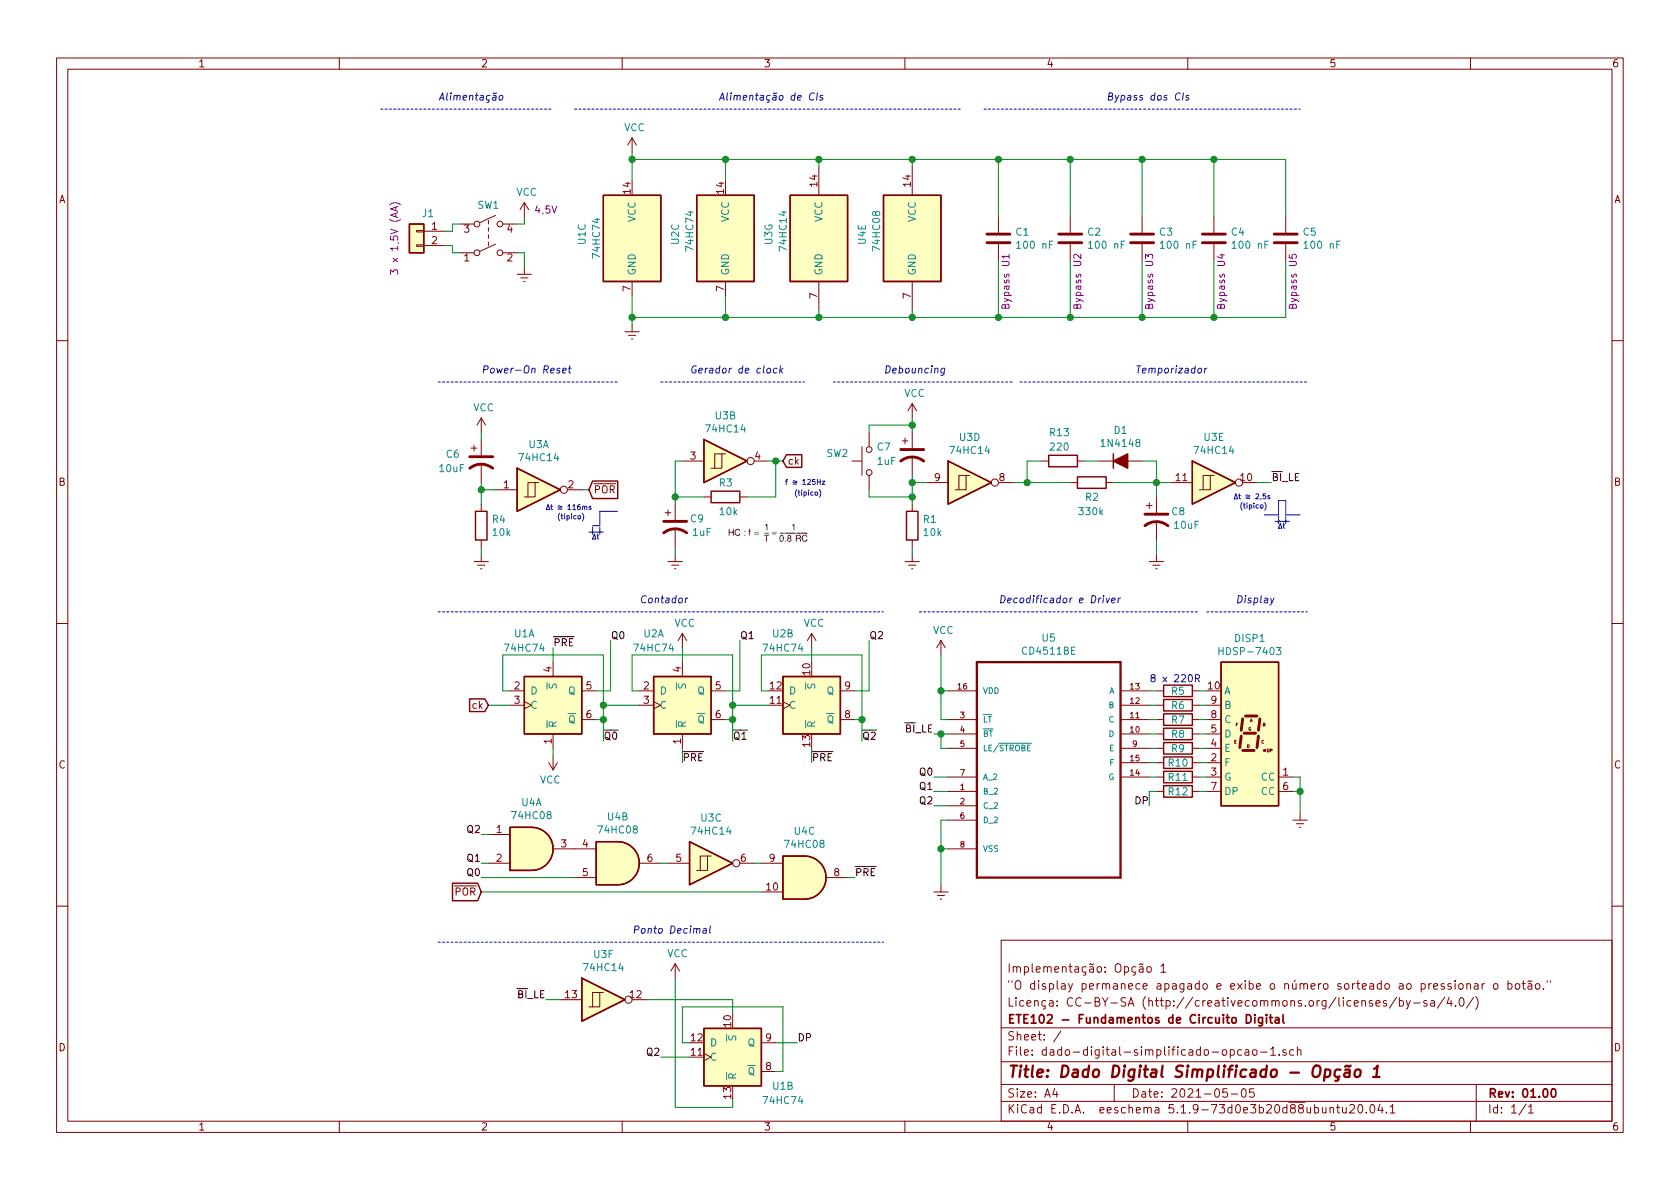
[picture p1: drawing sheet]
EESchema Schematic File Version 4
EELAYER 30 0
EELAYER END
$Descr A4 11693 8268
encoding utf-8
Sheet 1 1
Title "Dado Digital Simplificado - Opção 1"
Date "2021-05-05"
Rev "01.00"
Comp "ETE102 - Fundamentos de Circuito Digital"
Comment1 "Licença: CC-BY-SA (http://creativecommons.org/licenses/by-sa/4.0/)"
Comment2 "\"O display permanece apagado e exibe o número sorteado ao pressionar o botão.\""
Comment3 "Implementação: Opção 1"
Comment4 ""
$EndDescr
$Comp
L Device:C C1
U 1 1
P 6950 1650
F 0 "C1" H 7065 1696 50  0000 L CNN
F 1 "100 nF" H 7065 1605 50  0000 L CNN
F 2 "" H 6988 1500 50  0001 C CNN
F 3 "~" H 6950 1650 50  0001 C CNN
F 4 "100nF" H 6950 1650 50  0001 C CNN "Value"
F 5 "Bypass U1" V 7000 1350 50  0000 C CNN "Observação"
	1    6950 1650
	1    0    0    -1  
$EndComp
$Comp
L Connector_Generic:Conn_01x02 J1
U 1 1
P 2900 1600
F 0 "J1" H 2820 1725 50  0000 C CNN
F 1 "Conn_01x02" H 2820 1726 50  0001 C CNN
F 2 "" H 2900 1600 50  0001 C CNN
F 3 "~" H 2900 1600 50  0001 C CNN
F 4 "3 x 1,5V (AA)" V 3050 1550 50  0000 C CNN "Observação"
	1    2900 1600
	-1   0    0    -1  
$EndComp
$Comp
L power:VCC #PWR02
U 1 1
P 3650 1500
F 0 "#PWR02" H 3650 1350 50  0001 C CNN
F 1 "VCC" H 3667 1673 50  0000 C CNN
F 2 "" H 3650 1500 50  0001 C CNN
F 3 "" H 3650 1500 50  0001 C CNN
F 4 "4,5V" H 3800 1550 50  0000 C CNN "Observação"
	1    3650 1500
	1    0    0    -1  
$EndComp
$Comp
L power:Earth #PWR03
U 1 1
P 3650 1850
F 0 "#PWR03" H 3650 1600 50  0001 C CNN
F 1 "Earth" H 3650 1700 50  0001 C CNN
F 2 "" H 3650 1850 50  0001 C CNN
F 3 "~" H 3650 1850 50  0001 C CNN
	1    3650 1850
	1    0    0    -1  
$EndComp
$Comp
L Device:R R5
U 1 1
P 8200 4800
F 0 "R5" V 8200 4800 50  0000 C CNN
F 1 "220R" V 8084 4800 50  0001 C CNN
F 2 "" V 8130 4800 50  0001 C CNN
F 3 "~" H 8200 4800 50  0001 C CNN
	1    8200 4800
	0    1    1    0   
$EndComp
$Comp
L Device:R R6
U 1 1
P 8200 4900
F 0 "R6" V 8200 4900 50  0000 C CNN
F 1 "220R" V 8084 4900 50  0001 C CNN
F 2 "" V 8130 4900 50  0001 C CNN
F 3 "~" H 8200 4900 50  0001 C CNN
	1    8200 4900
	0    1    1    0   
$EndComp
$Comp
L Device:R R7
U 1 1
P 8200 5000
F 0 "R7" V 8200 5000 50  0000 C CNN
F 1 "220R" V 8084 5000 50  0001 C CNN
F 2 "" V 8130 5000 50  0001 C CNN
F 3 "~" H 8200 5000 50  0001 C CNN
	1    8200 5000
	0    1    1    0   
$EndComp
$Comp
L Device:R R8
U 1 1
P 8200 5100
F 0 "R8" V 8200 5100 50  0000 C CNN
F 1 "220R" V 8084 5100 50  0001 C CNN
F 2 "" V 8130 5100 50  0001 C CNN
F 3 "~" H 8200 5100 50  0001 C CNN
	1    8200 5100
	0    1    1    0   
$EndComp
$Comp
L Device:R R9
U 1 1
P 8200 5200
F 0 "R9" V 8200 5200 50  0000 C CNN
F 1 "220R" V 8084 5200 50  0001 C CNN
F 2 "" V 8130 5200 50  0001 C CNN
F 3 "~" H 8200 5200 50  0001 C CNN
	1    8200 5200
	0    1    1    0   
$EndComp
$Comp
L Device:R R10
U 1 1
P 8200 5300
F 0 "R10" V 8200 5300 50  0000 C CNN
F 1 "220R" V 8084 5300 50  0001 C CNN
F 2 "" V 8130 5300 50  0001 C CNN
F 3 "~" H 8200 5300 50  0001 C CNN
	1    8200 5300
	0    1    1    0   
$EndComp
$Comp
L Device:R R11
U 1 1
P 8200 5400
F 0 "R11" V 8200 5400 50  0000 C CNN
F 1 "220R" V 8084 5400 50  0001 C CNN
F 2 "" V 8130 5400 50  0001 C CNN
F 3 "~" H 8200 5400 50  0001 C CNN
	1    8200 5400
	0    1    1    0   
$EndComp
$Comp
L Device:R R12
U 1 1
P 8200 5500
F 0 "R12" V 8200 5500 50  0000 C CNN
F 1 "220R" V 8200 5500 50  0001 C CNN
F 2 "" V 8130 5500 50  0001 C CNN
F 3 "~" H 8200 5500 50  0001 C CNN
	1    8200 5500
	0    1    1    0   
$EndComp
Wire Wire Line
	8000 4800 8050 4800
Wire Wire Line
	8000 4900 8050 4900
Wire Wire Line
	8000 5000 8050 5000
Wire Wire Line
	8050 5100 8000 5100
Wire Wire Line
	8000 5200 8050 5200
Wire Wire Line
	8050 5300 8000 5300
Wire Wire Line
	8000 5400 8050 5400
Wire Wire Line
	8350 4800 8400 4800
Wire Wire Line
	8400 4900 8350 4900
Wire Wire Line
	8350 5000 8400 5000
Wire Wire Line
	8400 5100 8350 5100
Wire Wire Line
	8350 5200 8400 5200
Wire Wire Line
	8400 5300 8350 5300
Wire Wire Line
	8350 5400 8400 5400
Wire Wire Line
	4150 5000 4200 5000
Wire Wire Line
	4200 5000 4200 4900
Wire Wire Line
	4200 4550 3500 4550
Wire Wire Line
	3500 4550 3500 4800
Wire Wire Line
	3500 4800 3550 4800
Wire Wire Line
	4450 4900 4200 4900
Connection ~ 4200 4900
Wire Wire Line
	4200 4900 4200 4550
Wire Wire Line
	4150 4800 4250 4800
Wire Wire Line
	4250 4800 4250 4450
Text Label 4250 4450 0    50   ~ 0
Q0
Wire Wire Line
	5050 5000 5100 5000
Wire Wire Line
	5100 5000 5100 4900
Wire Wire Line
	5100 4550 4400 4550
Wire Wire Line
	4400 4550 4400 4800
Wire Wire Line
	4400 4800 4450 4800
Wire Wire Line
	5050 4800 5150 4800
Wire Wire Line
	5150 4800 5150 4450
Wire Wire Line
	5950 5000 6000 5000
Wire Wire Line
	6000 5000 6000 4550
Wire Wire Line
	6000 4550 5300 4550
Wire Wire Line
	5300 4550 5300 4800
Wire Wire Line
	5300 4800 5350 4800
Wire Wire Line
	5350 4900 5100 4900
Connection ~ 5100 4900
Wire Wire Line
	5100 4900 5100 4550
Wire Wire Line
	5950 4800 6050 4800
Wire Wire Line
	6050 4800 6050 4450
Text Label 5150 4450 0    50   ~ 0
Q1
Text Label 6050 4450 0    50   ~ 0
Q2
Wire Wire Line
	6600 5400 6500 5400
Text Label 6500 5400 2    50   ~ 0
Q0
Wire Wire Line
	6600 5700 6550 5700
Wire Wire Line
	6600 5600 6500 5600
Wire Wire Line
	6600 5500 6500 5500
Text Label 6500 5500 2    50   ~ 0
Q1
Text Label 6500 5600 2    50   ~ 0
Q2
Wire Wire Line
	6550 5700 6550 5900
Wire Wire Line
	6600 5900 6550 5900
Connection ~ 6550 5900
Wire Wire Line
	6550 5900 6550 6150
$Comp
L power:Earth #PWR016
U 1 1
P 6550 6150
F 0 "#PWR016" H 6550 5900 50  0001 C CNN
F 1 "Earth" H 6550 6000 50  0001 C CNN
F 2 "" H 6550 6150 50  0001 C CNN
F 3 "~" H 6550 6150 50  0001 C CNN
	1    6550 6150
	1    0    0    -1  
$EndComp
Wire Wire Line
	6600 4800 6550 4800
Wire Wire Line
	6550 4800 6550 4550
$Comp
L power:VCC #PWR014
U 1 1
P 6550 4550
F 0 "#PWR014" H 6550 4400 50  0001 C CNN
F 1 "VCC" H 6567 4723 50  0000 C CNN
F 2 "" H 6550 4550 50  0001 C CNN
F 3 "" H 6550 4550 50  0001 C CNN
	1    6550 4550
	1    0    0    -1  
$EndComp
Wire Wire Line
	6600 5000 6550 5000
Wire Wire Line
	6550 5000 6550 4800
Connection ~ 6550 4800
Wire Wire Line
	3400 5800 3350 5800
Wire Wire Line
	3400 6000 3350 6000
Connection ~ 4200 5000
Wire Wire Line
	4200 5000 4200 5150
Text Label 4200 5150 0    50   ~ 0
~Q0
Wire Wire Line
	5100 5000 5100 5150
Text Label 5100 5150 0    50   ~ 0
~Q1
Wire Wire Line
	6000 5000 6000 5150
Text Label 6000 5150 0    50   ~ 0
~Q2
Connection ~ 5100 5000
Connection ~ 6000 5000
Text Label 3350 5800 2    50   ~ 0
Q2
Text Label 3350 6000 2    50   ~ 0
Q1
Text Label 3350 6100 2    50   ~ 0
Q0
Wire Wire Line
	5900 6100 5950 6100
Text Label 5950 6100 0    50   ~ 0
~PRE
Wire Wire Line
	3850 4600 3850 4500
Text Label 3850 4500 0    50   ~ 0
~PRE
Wire Wire Line
	4750 5200 4750 5300
Text Label 4750 5300 0    50   ~ 0
~PRE
Wire Wire Line
	5650 5200 5650 5300
Text Label 5650 5300 0    50   ~ 0
~PRE
Wire Wire Line
	4750 4500 4750 4600
$Comp
L power:VCC #PWR013
U 1 1
P 5650 4500
F 0 "#PWR013" H 5650 4350 50  0001 C CNN
F 1 "VCC" H 5667 4673 50  0000 C CNN
F 2 "" H 5650 4500 50  0001 C CNN
F 3 "" H 5650 4500 50  0001 C CNN
	1    5650 4500
	1    0    0    -1  
$EndComp
Wire Wire Line
	5650 4500 5650 4600
$Comp
L power:VCC #PWR012
U 1 1
P 4750 4500
F 0 "#PWR012" H 4750 4350 50  0001 C CNN
F 1 "VCC" H 4767 4673 50  0000 C CNN
F 2 "" H 4750 4500 50  0001 C CNN
F 3 "" H 4750 4500 50  0001 C CNN
	1    4750 4500
	1    0    0    -1  
$EndComp
$Comp
L power:VCC #PWR015
U 1 1
P 3850 5250
F 0 "#PWR015" H 3850 5100 50  0001 C CNN
F 1 "VCC" H 3868 5423 50  0000 C CNN
F 2 "" H 3850 5250 50  0001 C CNN
F 3 "" H 3850 5250 50  0001 C CNN
	1    3850 5250
	-1   0    0    1   
$EndComp
Wire Wire Line
	3850 5250 3850 5200
$Comp
L Device:R R1
U 1 1
P 6350 3650
F 0 "R1" H 6420 3696 50  0000 L CNN
F 1 "10k" H 6420 3605 50  0000 L CNN
F 2 "" V 6280 3650 50  0001 C CNN
F 3 "~" H 6350 3650 50  0001 C CNN
	1    6350 3650
	1    0    0    -1  
$EndComp
$Comp
L Device:CP1 C7
U 1 1
P 6350 3150
F 0 "C7" H 6100 3200 50  0000 L CNN
F 1 "1uF" H 6100 3100 50  0000 L CNN
F 2 "" H 6350 3150 50  0001 C CNN
F 3 "~" H 6350 3150 50  0001 C CNN
	1    6350 3150
	1    0    0    -1  
$EndComp
$Comp
L power:Earth #PWR010
U 1 1
P 6350 3850
F 0 "#PWR010" H 6350 3600 50  0001 C CNN
F 1 "Earth" H 6350 3700 50  0001 C CNN
F 2 "" H 6350 3850 50  0001 C CNN
F 3 "~" H 6350 3850 50  0001 C CNN
	1    6350 3850
	1    0    0    -1  
$EndComp
Wire Wire Line
	6350 3450 6350 3350
$Comp
L power:VCC #PWR05
U 1 1
P 6350 2900
F 0 "#PWR05" H 6350 2750 50  0001 C CNN
F 1 "VCC" H 6367 3073 50  0000 C CNN
F 2 "" H 6350 2900 50  0001 C CNN
F 3 "" H 6350 2900 50  0001 C CNN
	1    6350 2900
	1    0    0    -1  
$EndComp
Wire Wire Line
	6350 2950 6350 3000
$Comp
L Switch:SW_Push SW2
U 1 1
P 6050 3200
F 0 "SW2" V 6100 3500 50  0000 R CNN
F 1 "SW_Push" V 6000 3600 50  0001 R CNN
F 2 "" H 6050 3400 50  0001 C CNN
F 3 "" H 6050 3400 50  0001 C CNN
	1    6050 3200
	0    -1   -1   0   
$EndComp
Connection ~ 6350 3350
Wire Wire Line
	6350 3350 6350 3300
$Comp
L 74xx:74HC74 U1
U 1 1
P 3850 4900
F 0 "U1" H 3650 5400 50  0000 C CNN
F 1 "74HC74" H 3650 5300 50  0000 C CNN
F 2 "" H 3850 4900 50  0001 C CNN
F 3 "74xx/74hc_hct74.pdf" H 3850 4900 50  0001 C CNN
	1    3850 4900
	1    0    0    -1  
$EndComp
$Comp
L Display_Character:HDSP-7403 DISP1
U 1 1
P 8700 5100
F 0 "DISP1" H 8700 5767 50  0000 C CNN
F 1 "HDSP-7403" H 8700 5676 50  0000 C CNN
F 2 "" H 8700 4550 50  0001 C CNN
F 3 "74xx/74hc_hct74.pdf" H 8700 5100 50  0001 C CNN
	1    8700 5100
	1    0    0    -1  
$EndComp
$Comp
L 74xx:74HC74 U2
U 1 1
P 4750 4900
F 0 "U2" H 4550 5400 50  0000 C CNN
F 1 "74HC74" H 4550 5300 50  0000 C CNN
F 2 "" H 4750 4900 50  0001 C CNN
F 3 "74xx/74hc_hct74.pdf" H 4750 4900 50  0001 C CNN
	1    4750 4900
	1    0    0    -1  
$EndComp
$Comp
L Device:C C2
U 1 1
P 7450 1650
F 0 "C2" H 7565 1696 50  0000 L CNN
F 1 "100 nF" H 7565 1605 50  0000 L CNN
F 2 "" H 7488 1500 50  0001 C CNN
F 3 "~" H 7450 1650 50  0001 C CNN
F 4 "100nF" H 7450 1650 50  0001 C CNN "Value"
F 5 "Bypass U2" V 7500 1350 50  0000 C CNN "Observação"
	1    7450 1650
	1    0    0    -1  
$EndComp
$Comp
L Device:C C3
U 1 1
P 7950 1650
F 0 "C3" H 8065 1696 50  0000 L CNN
F 1 "100 nF" H 8065 1605 50  0000 L CNN
F 2 "" H 7988 1500 50  0001 C CNN
F 3 "~" H 7950 1650 50  0001 C CNN
F 4 "100nF" H 7950 1650 50  0001 C CNN "Value"
F 5 "Bypass U3" V 8000 1350 50  0000 C CNN "Observação"
	1    7950 1650
	1    0    0    -1  
$EndComp
$Comp
L Device:C C4
U 1 1
P 8450 1650
F 0 "C4" H 8565 1696 50  0000 L CNN
F 1 "100 nF" H 8565 1605 50  0000 L CNN
F 2 "" H 8488 1500 50  0001 C CNN
F 3 "~" H 8450 1650 50  0001 C CNN
F 4 "100nF" H 8450 1650 50  0001 C CNN "Value"
F 5 "Bypass U4" V 8500 1350 50  0000 C CNN "Observação"
	1    8450 1650
	1    0    0    -1  
$EndComp
$Comp
L Device:C C5
U 1 1
P 8950 1650
F 0 "C5" H 9065 1696 50  0000 L CNN
F 1 "100 nF" H 9065 1605 50  0000 L CNN
F 2 "" H 8988 1500 50  0001 C CNN
F 3 "~" H 8950 1650 50  0001 C CNN
F 4 "100nF" H 8950 1650 50  0001 C CNN "Value"
F 5 "Bypass U5" V 9000 1350 50  0000 C CNN "Observação"
	1    8950 1650
	1    0    0    -1  
$EndComp
$Comp
L 74xx:74HC14 U3
U 5 1
P 8450 3350
F 0 "U3" H 8450 3667 50  0000 C CNN
F 1 "74HC14" H 8450 3576 50  0000 C CNN
F 2 "" H 8450 3350 50  0001 C CNN
F 3 "http://www.ti.com/lit/gpn/sn74HC14" H 8450 3350 50  0001 C CNN
	5    8450 3350
	1    0    0    -1  
$EndComp
$Comp
L 74xx:74HC14 U3
U 3 1
P 4950 6000
F 0 "U3" H 4950 6317 50  0000 C CNN
F 1 "74HC14" H 4950 6226 50  0000 C CNN
F 2 "" H 4950 6000 50  0001 C CNN
F 3 "http://www.ti.com/lit/gpn/sn74HC14" H 4950 6000 50  0001 C CNN
	3    4950 6000
	1    0    0    -1  
$EndComp
$Comp
L 74xx:74HC14 U3
U 2 1
P 5050 3200
F 0 "U3" H 5050 3517 50  0000 C CNN
F 1 "74HC14" H 5050 3426 50  0000 C CNN
F 2 "" H 5050 3200 50  0001 C CNN
F 3 "http://www.ti.com/lit/gpn/sn74HC14" H 5050 3200 50  0001 C CNN
	2    5050 3200
	1    0    0    -1  
$EndComp
$Comp
L 74xx:74HC14 U3
U 7 1
P 5700 1650
F 0 "U3" V 5350 1600 50  0000 L CNN
F 1 "74HC14" V 5450 1550 50  0000 L CNN
F 2 "" H 5700 1650 50  0001 C CNN
F 3 "http://www.ti.com/lit/gpn/sn74HC14" H 5700 1650 50  0001 C CNN
	7    5700 1650
	1    0    0    -1  
$EndComp
Wire Wire Line
	6350 3350 6450 3350
$Comp
L 74xx:74HC74 U1
U 3 1
P 4400 1650
F 0 "U1" V 4050 1600 50  0000 L CNN
F 1 "74HC74" V 4150 1500 50  0000 L CNN
F 2 "" H 4400 1650 50  0001 C CNN
F 3 "74xx/74hc_hct74.pdf" H 4400 1650 50  0001 C CNN
	3    4400 1650
	1    0    0    -1  
$EndComp
$Comp
L 74xx:74HC74 U2
U 3 1
P 5050 1650
F 0 "U2" V 4700 1600 50  0000 L CNN
F 1 "74HC74" V 4800 1550 50  0000 L CNN
F 2 "" H 5050 1650 50  0001 C CNN
F 3 "74xx/74hc_hct74.pdf" H 5050 1650 50  0001 C CNN
	3    5050 1650
	1    0    0    -1  
$EndComp
$Comp
L 74xx:74HC74 U2
U 2 1
P 5650 4900
F 0 "U2" H 5450 5400 50  0000 C CNN
F 1 "74HC74" H 5450 5300 50  0000 C CNN
F 2 "" H 5650 4900 50  0001 C CNN
F 3 "74xx/74hc_hct74.pdf" H 5650 4900 50  0001 C CNN
	2    5650 4900
	1    0    0    -1  
$EndComp
$Comp
L Device:R R4
U 1 1
P 3350 3650
F 0 "R4" H 3420 3696 50  0000 L CNN
F 1 "10k" H 3420 3605 50  0000 L CNN
F 2 "" V 3280 3650 50  0001 C CNN
F 3 "~" H 3350 3650 50  0001 C CNN
	1    3350 3650
	1    0    0    -1  
$EndComp
$Comp
L Device:CP1 C6
U 1 1
P 3350 3200
F 0 "C6" H 3100 3250 50  0000 L CNN
F 1 "10uF" H 3050 3150 50  0000 L CNN
F 2 "" H 3350 3200 50  0001 C CNN
F 3 "~" H 3350 3200 50  0001 C CNN
	1    3350 3200
	1    0    0    -1  
$EndComp
$Comp
L power:Earth #PWR07
U 1 1
P 3350 3850
F 0 "#PWR07" H 3350 3600 50  0001 C CNN
F 1 "Earth" H 3350 3700 50  0001 C CNN
F 2 "" H 3350 3850 50  0001 C CNN
F 3 "~" H 3350 3850 50  0001 C CNN
	1    3350 3850
	1    0    0    -1  
$EndComp
Wire Wire Line
	3350 3800 3350 3850
Wire Wire Line
	3350 3500 3350 3400
$Comp
L power:VCC #PWR06
U 1 1
P 3350 3000
F 0 "#PWR06" H 3350 2850 50  0001 C CNN
F 1 "VCC" H 3367 3173 50  0000 C CNN
F 2 "" H 3350 3000 50  0001 C CNN
F 3 "" H 3350 3000 50  0001 C CNN
	1    3350 3000
	1    0    0    -1  
$EndComp
Wire Wire Line
	3350 3000 3350 3050
Connection ~ 3350 3400
Wire Wire Line
	3350 3400 3350 3350
$Comp
L 74xx:74HC14 U3
U 1 1
P 3750 3400
F 0 "U3" H 3750 3717 50  0000 C CNN
F 1 "74HC14" H 3750 3626 50  0000 C CNN
F 2 "" H 3750 3400 50  0001 C CNN
F 3 "http://www.ti.com/lit/gpn/sn74HC14" H 3750 3400 50  0001 C CNN
	1    3750 3400
	1    0    0    -1  
$EndComp
Wire Wire Line
	3350 3400 3450 3400
Wire Wire Line
	4050 3400 4100 3400
$Comp
L 74xx:74LS08 U4
U 1 1
P 3700 5900
F 0 "U4" H 3700 6225 50  0000 C CNN
F 1 "74HC08" H 3700 6134 50  0000 C CNN
F 2 "" H 3700 5900 50  0001 C CNN
F 3 "http://www.ti.com/lit/gpn/sn74HC08" H 3700 5900 50  0001 C CNN
	1    3700 5900
	1    0    0    -1  
$EndComp
$Comp
L 74xx:74LS08 U4
U 2 1
P 4300 6000
F 0 "U4" H 4300 6325 50  0000 C CNN
F 1 "74HC08" H 4300 6234 50  0000 C CNN
F 2 "" H 4300 6000 50  0001 C CNN
F 3 "http://www.ti.com/lit/gpn/sn74HC08" H 4300 6000 50  0001 C CNN
	2    4300 6000
	1    0    0    -1  
$EndComp
$Comp
L 74xx:74LS08 U4
U 3 1
P 5600 6100
F 0 "U4" H 5600 6425 50  0000 C CNN
F 1 "74HC08" H 5600 6334 50  0000 C CNN
F 2 "" H 5600 6100 50  0001 C CNN
F 3 "http://www.ti.com/lit/gpn/sn74HC08" H 5600 6100 50  0001 C CNN
	3    5600 6100
	1    0    0    -1  
$EndComp
$Comp
L 74xx:74LS08 U4
U 5 1
P 6350 1650
F 0 "U4" V 6000 1600 50  0000 L CNN
F 1 "74HC08" V 6100 1550 50  0000 L CNN
F 2 "" H 6350 1650 50  0001 C CNN
F 3 "http://www.ti.com/lit/gpn/sn74HC08" H 6350 1650 50  0001 C CNN
	5    6350 1650
	1    0    0    -1  
$EndComp
Wire Wire Line
	4000 6100 3350 6100
Wire Wire Line
	4600 6000 4650 6000
Wire Wire Line
	5250 6000 5300 6000
Wire Wire Line
	5300 6200 3350 6200
$Comp
L Device:CP1 C9
U 1 1
P 4700 3650
F 0 "C9" H 4800 3700 50  0000 L CNN
F 1 "1uF" H 4815 3605 50  0000 L CNN
F 2 "" H 4700 3650 50  0001 C CNN
F 3 "~" H 4700 3650 50  0001 C CNN
	1    4700 3650
	1    0    0    -1  
$EndComp
Wire Wire Line
	4700 3800 4700 3850
Wire Wire Line
	4700 3200 4750 3200
$Comp
L power:Earth #PWR08
U 1 1
P 4700 3850
F 0 "#PWR08" H 4700 3600 50  0001 C CNN
F 1 "Earth" H 4700 3700 50  0001 C CNN
F 2 "" H 4700 3850 50  0001 C CNN
F 3 "~" H 4700 3850 50  0001 C CNN
	1    4700 3850
	1    0    0    -1  
$EndComp
Text GLabel 5450 3200 2    50   Input ~ 0
ck
Text GLabel 4100 3400 2    50   Input ~ 0
~POR
Text GLabel 3400 4900 0    50   Input ~ 0
ck
Text GLabel 3350 6200 0    50   Input ~ 0
~POR
$Comp
L Device:R R2
U 1 1
P 7600 3350
F 0 "R2" V 7700 3300 50  0000 L CNN
F 1 "330k" V 7800 3250 50  0000 L CNN
F 2 "" V 7530 3350 50  0001 C CNN
F 3 "~" H 7600 3350 50  0001 C CNN
	1    7600 3350
	0    1    1    0   
$EndComp
$Comp
L Device:CP1 C8
U 1 1
P 8050 3600
F 0 "C8" H 8150 3650 50  0000 L CNN
F 1 "10uF" H 8165 3555 50  0000 L CNN
F 2 "" H 8050 3600 50  0001 C CNN
F 3 "~" H 8050 3600 50  0001 C CNN
	1    8050 3600
	1    0    0    -1  
$EndComp
Wire Wire Line
	7750 3350 8050 3350
Wire Wire Line
	8050 3350 8050 3450
$Comp
L power:Earth #PWR011
U 1 1
P 8050 3850
F 0 "#PWR011" H 8050 3600 50  0001 C CNN
F 1 "Earth" H 8050 3700 50  0001 C CNN
F 2 "" H 8050 3850 50  0001 C CNN
F 3 "~" H 8050 3850 50  0001 C CNN
	1    8050 3850
	1    0    0    -1  
$EndComp
Wire Wire Line
	8050 3850 8050 3750
Wire Wire Line
	7450 3350 7150 3350
$Comp
L Device:D_ALT D1
U 1 1
P 7800 3200
F 0 "D1" H 7800 3416 50  0000 C CNN
F 1 "1N4148" H 7800 3325 50  0000 C CNN
F 2 "Diode_THT:D_DO-35_SOD27_P7.62mm_Horizontal" H 7800 3200 50  0001 C CNN
F 3 "~" H 7800 3200 50  0001 C CNN
	1    7800 3200
	1    0    0    -1  
$EndComp
Wire Wire Line
	7950 3200 8050 3200
Wire Wire Line
	8050 3200 8050 3350
Connection ~ 8050 3350
Wire Wire Line
	7150 3200 7150 3350
Connection ~ 7150 3350
Wire Wire Line
	8050 3350 8150 3350
Wire Wire Line
	8750 3350 8850 3350
Text Label 8850 3350 0    50   ~ 0
~BI~_LE
Wire Wire Line
	6600 5100 6550 5100
Text Label 6500 5100 2    50   ~ 0
~BI~_LE
Wire Wire Line
	6550 5200 6600 5200
$Comp
L power:VCC #PWR01
U 1 1
P 4400 1050
F 0 "#PWR01" H 4400 900 50  0001 C CNN
F 1 "VCC" H 4417 1223 50  0000 C CNN
F 2 "" H 4400 1050 50  0001 C CNN
F 3 "" H 4400 1050 50  0001 C CNN
	1    4400 1050
	1    0    0    -1  
$EndComp
Wire Wire Line
	4400 1250 4400 1100
Wire Wire Line
	4400 1100 5050 1100
Wire Wire Line
	5050 1100 5050 1250
Connection ~ 4400 1100
Wire Wire Line
	4400 1100 4400 1050
Wire Wire Line
	6350 1150 6350 1100
Wire Wire Line
	6350 1100 5700 1100
Connection ~ 5050 1100
Wire Wire Line
	5700 1150 5700 1100
Connection ~ 5700 1100
Wire Wire Line
	5700 1100 5050 1100
Wire Wire Line
	6350 1100 6950 1100
Wire Wire Line
	8950 1100 8950 1500
Connection ~ 6350 1100
Wire Wire Line
	6350 2150 6350 2200
Wire Wire Line
	6350 2200 5700 2200
Wire Wire Line
	4400 2200 4400 2050
Wire Wire Line
	5050 2050 5050 2200
Connection ~ 5050 2200
Wire Wire Line
	5050 2200 4400 2200
Wire Wire Line
	5700 2150 5700 2200
Connection ~ 5700 2200
Wire Wire Line
	5700 2200 5050 2200
Wire Wire Line
	6350 2200 6950 2200
Wire Wire Line
	8950 2200 8950 1800
Connection ~ 6350 2200
Wire Wire Line
	8450 1800 8450 2200
Connection ~ 8450 2200
Wire Wire Line
	8450 2200 8950 2200
Wire Wire Line
	7950 2200 7950 1800
Connection ~ 7950 2200
Wire Wire Line
	7950 2200 8450 2200
Wire Wire Line
	7450 1800 7450 2200
Connection ~ 7450 2200
Wire Wire Line
	7450 2200 7950 2200
Wire Wire Line
	6950 1800 6950 2200
Connection ~ 6950 2200
Wire Wire Line
	6950 2200 7450 2200
Wire Wire Line
	6950 1500 6950 1100
Connection ~ 6950 1100
Wire Wire Line
	7450 1500 7450 1100
Wire Wire Line
	6950 1100 7450 1100
Connection ~ 7450 1100
Wire Wire Line
	7450 1100 7950 1100
Wire Wire Line
	7950 1100 7950 1500
Connection ~ 7950 1100
Wire Wire Line
	7950 1100 8450 1100
Wire Wire Line
	8450 1500 8450 1100
Connection ~ 8450 1100
Wire Wire Line
	8450 1100 8950 1100
$Comp
L power:Earth #PWR04
U 1 1
P 4400 2250
F 0 "#PWR04" H 4400 2000 50  0001 C CNN
F 1 "Earth" H 4400 2100 50  0001 C CNN
F 2 "" H 4400 2250 50  0001 C CNN
F 3 "~" H 4400 2250 50  0001 C CNN
	1    4400 2250
	1    0    0    -1  
$EndComp
Wire Wire Line
	4400 2250 4400 2200
Connection ~ 4400 2200
$Comp
L 74xx:74HC14 U3
U 6 1
P 4200 6950
F 0 "U3" H 4200 7267 50  0000 C CNN
F 1 "74HC14" H 4200 7176 50  0000 C CNN
F 2 "" H 4200 6950 50  0001 C CNN
F 3 "http://www.ti.com/lit/gpn/sn74HC14" H 4200 6950 50  0001 C CNN
	6    4200 6950
	1    0    0    -1  
$EndComp
Wire Wire Line
	3800 6950 3900 6950
Connection ~ 5400 3200
Wire Wire Line
	5400 3200 5450 3200
Wire Wire Line
	5350 3200 5400 3200
$Comp
L Device:R R3
U 1 1
P 5050 3450
F 0 "R3" V 4950 3400 50  0000 L CNN
F 1 "10k" V 5150 3400 50  0000 L CNN
F 2 "" V 4980 3450 50  0001 C CNN
F 3 "~" H 5050 3450 50  0001 C CNN
	1    5050 3450
	0    1    1    0   
$EndComp
Wire Wire Line
	4700 3200 4700 3450
Wire Wire Line
	5200 3450 5400 3450
Wire Wire Line
	5400 3200 5400 3450
Wire Wire Line
	4900 3450 4700 3450
Connection ~ 4700 3450
Wire Wire Line
	4700 3450 4700 3500
Text Notes 8000 4750 0    50   ~ 0
8 x 220R
Wire Wire Line
	9000 5400 9050 5400
Wire Wire Line
	9050 5400 9050 5500
Wire Wire Line
	9000 5500 9050 5500
Connection ~ 9050 5500
Wire Wire Line
	9050 5500 9050 5650
$Comp
L power:Earth #PWR0101
U 1 1
P 9050 5650
F 0 "#PWR0101" H 9050 5400 50  0001 C CNN
F 1 "Earth" H 9050 5500 50  0001 C CNN
F 2 "" H 9050 5650 50  0001 C CNN
F 3 "~" H 9050 5650 50  0001 C CNN
	1    9050 5650
	1    0    0    -1  
$EndComp
Wire Notes Line
	3050 2650 4300 2650
Text Notes 3350 2600 0    50   Italic 0
Power-On Reset
Wire Notes Line
	4600 2650 5600 2650
Wire Notes Line
	5800 2650 7050 2650
Text Notes 4800 2600 0    50   Italic 0
Gerador de clock
Text Notes 6150 2600 0    50   Italic 0
Debouncing
Wire Notes Line
	7100 2650 9100 2650
Text Notes 7900 2600 0    50   Italic 0
Temporizador
Wire Notes Line
	3050 4250 6150 4250
Text Notes 4450 4200 0    50   Italic 0
Contador
Wire Notes Line
	6400 4250 8350 4250
Wire Notes Line
	8400 4250 9100 4250
Text Notes 8600 4200 0    50   Italic 0
Display
$Comp
L Switch:SW_DPST SW1
U 1 1
P 3400 1650
F 0 "SW1" H 3400 1883 50  0000 C CNN
F 1 "SW_DPST" H 3400 1884 50  0001 C CNN
F 2 "" H 3400 1650 50  0001 C CNN
F 3 "" H 3400 1650 50  0001 C CNN
	1    3400 1650
	1    0    0    -1  
$EndComp
Wire Wire Line
	3200 1550 3150 1550
Wire Wire Line
	3150 1550 3150 1600
Wire Wire Line
	3150 1600 3100 1600
Wire Wire Line
	3100 1700 3150 1700
Wire Wire Line
	3150 1700 3150 1750
Wire Wire Line
	3150 1750 3200 1750
Wire Wire Line
	3600 1750 3650 1750
Wire Wire Line
	3650 1750 3650 1850
Wire Wire Line
	3600 1550 3650 1550
Wire Wire Line
	3650 1550 3650 1500
Wire Notes Line
	4000 750  6700 750 
Text Notes 5000 700  0    50   Italic 0
Alimentação de CIs
Wire Notes Line
	6850 750  9050 750 
Text Notes 7700 700  0    50   Italic 0
Bypass dos CIs
Wire Notes Line
	3050 6550 6150 6550
Text Notes 4400 6500 0    50   Italic 0
Ponto Decimal
Wire Notes Line
	2650 750  3850 750 
Text Notes 3050 700  0    50   Italic 0
Alimentação
Wire Wire Line
	3400 4900 3550 4900
$Comp
L 74xx:74HC14 U3
U 4 1
P 6750 3350
F 0 "U3" H 6750 3667 50  0000 C CNN
F 1 "74HC14" H 6750 3576 50  0000 C CNN
F 2 "" H 6750 3350 50  0001 C CNN
F 3 "http://www.ti.com/lit/gpn/sn74HC14" H 6750 3350 50  0001 C CNN
	4    6750 3350
	1    0    0    -1  
$EndComp
Wire Wire Line
	7050 3350 7150 3350
Wire Wire Line
	6050 3000 6050 2950
Wire Wire Line
	6050 2950 6350 2950
Connection ~ 6350 2950
Wire Wire Line
	6350 2900 6350 2950
Wire Wire Line
	6050 3400 6050 3450
Wire Wire Line
	6050 3450 6350 3450
Wire Wire Line
	6350 3500 6350 3450
Connection ~ 6350 3450
Wire Wire Line
	6350 3850 6350 3800
Wire Wire Line
	6550 5200 6550 5100
Connection ~ 6550 5100
Wire Wire Line
	6550 5100 6500 5100
$Comp
L Device:R R13
U 1 1
P 7400 3200
F 0 "R13" V 7200 3100 50  0000 L CNN
F 1 "220R" V 7300 3100 50  0000 L CNN
F 2 "" V 7330 3200 50  0001 C CNN
F 3 "~" H 7400 3200 50  0001 C CNN
	1    7400 3200
	0    1    1    0   
$EndComp
Wire Wire Line
	7150 3200 7250 3200
Wire Wire Line
	7550 3200 7650 3200
$Comp
L 74xx:74HC74 U1
U 2 1
P 5100 7350
F 0 "U1" H 5450 7150 50  0000 C CNN
F 1 "74HC74" H 5450 7050 50  0000 C CNN
F 2 "" H 5100 7350 50  0001 C CNN
F 3 "74xx/74hc_hct74.pdf" H 5100 7350 50  0001 C CNN
	2    5100 7350
	1    0    0    -1  
$EndComp
Wire Wire Line
	5100 7650 5100 7700
Wire Wire Line
	5100 7700 4700 7700
Wire Wire Line
	4700 7700 4700 6800
Wire Wire Line
	4800 7250 4750 7250
$Comp
L power:VCC #PWR0102
U 1 1
P 4700 6800
F 0 "#PWR0102" H 4700 6650 50  0001 C CNN
F 1 "VCC" H 4717 6973 50  0000 C CNN
F 2 "" H 4700 6800 50  0001 C CNN
F 3 "" H 4700 6800 50  0001 C CNN
	1    4700 6800
	1    0    0    -1  
$EndComp
Wire Notes Line style solid
	8950 3575 9050 3575
Wire Notes Line style solid
	8950 3475 8950 3575
Wire Notes Line style solid
	8900 3475 8950 3475
Wire Notes Line style solid
	8900 3575 8900 3475
Wire Notes Line style solid
	8800 3575 8900 3575
Text Label 3800 6950 2    50   ~ 0
~BI~_LE
Wire Wire Line
	5400 7450 5450 7450
Wire Wire Line
	5450 7450 5450 7000
Wire Wire Line
	4750 7000 4750 7250
Wire Wire Line
	4500 6950 5100 6950
Wire Wire Line
	8350 5500 8400 5500
Wire Wire Line
	8050 5500 8000 5500
Wire Wire Line
	8000 5500 8000 5600
Text Label 8000 5600 2    50   ~ 0
DP
$Comp
L CD4511BE:CD4511BE U5
U 1 1
P 7300 5200
F 0 "U5" H 7300 5970 50  0000 C CNN
F 1 "CD4511BE" H 7300 5879 50  0000 C CNN
F 2 "" H 7300 5200 50  0001 L BNN
F 3 "74xx/74hc_hct74.pdf" H 7300 5200 50  0001 L BNN
F 4 "PDIP-16" H 7300 5200 50  0001 L BNN "Campo4"
F 5 "60K5141" H 7300 5200 50  0001 L BNN "Campo5"
F 6 "1106122" H 7300 5200 50  0001 L BNN "Campo6"
F 7 "Texas Instruments" H 7300 5200 50  0001 L BNN "Campo7"
	1    7300 5200
	1    0    0    -1  
$EndComp
Wire Wire Line
	5400 7250 5550 7250
Text Label 5550 7250 0    50   ~ 0
DP
Text Notes 6950 4200 0    50   Italic 0
Decodificador e Driver
Wire Wire Line
	5100 6950 5100 7050
Wire Wire Line
	4750 7000 5450 7000
Wire Notes Line width 3 style solid
	8900 3585 8900 3635
Wire Notes Line width 3 style solid
	8950 3585 8950 3635
Wire Notes Line width 3 style solid
	8975 3620 8875 3620
Text Notes 8950 3680 2    35   ~ 0
Δt
Text Notes 8850 3475 2    35   ~ 0
Δt ≅ 2,5s
Wire Notes Line width 3 style solid
	8895 3625 8905 3615
Wire Notes Line width 3 style solid
	8945 3625 8955 3615
Text Notes 8825 3540 2    35   ~ 0
(típico)
Text Notes 5750 3375 2    35   ~ 0
f ≅ 125Hz
Text Notes 5725 3450 2    35   ~ 0
(típico)
Wire Notes Line style solid
	4175 3550 4175 3650
Wire Notes Line width 3 style solid
	4125 3660 4125 3710
Wire Notes Line width 3 style solid
	4175 3660 4175 3710
Wire Notes Line width 3 style solid
	4200 3695 4100 3695
Text Notes 4175 3755 2    35   ~ 0
Δt
Text Notes 4125 3550 2    35   ~ 0
Δt ≅ 116ms
Wire Notes Line width 3 style solid
	4120 3700 4130 3690
Wire Notes Line width 3 style solid
	4170 3700 4180 3690
Text Notes 4075 3615 2    35   ~ 0
(típico)
Wire Notes Line style solid
	4175 3550 4300 3550
Wire Notes Line style solid
	4125 3650 4175 3650
Wire Wire Line
	4600 7350 4800 7350
Text Label 4600 7350 2    50   ~ 0
Q2
$EndSCHEMATC
